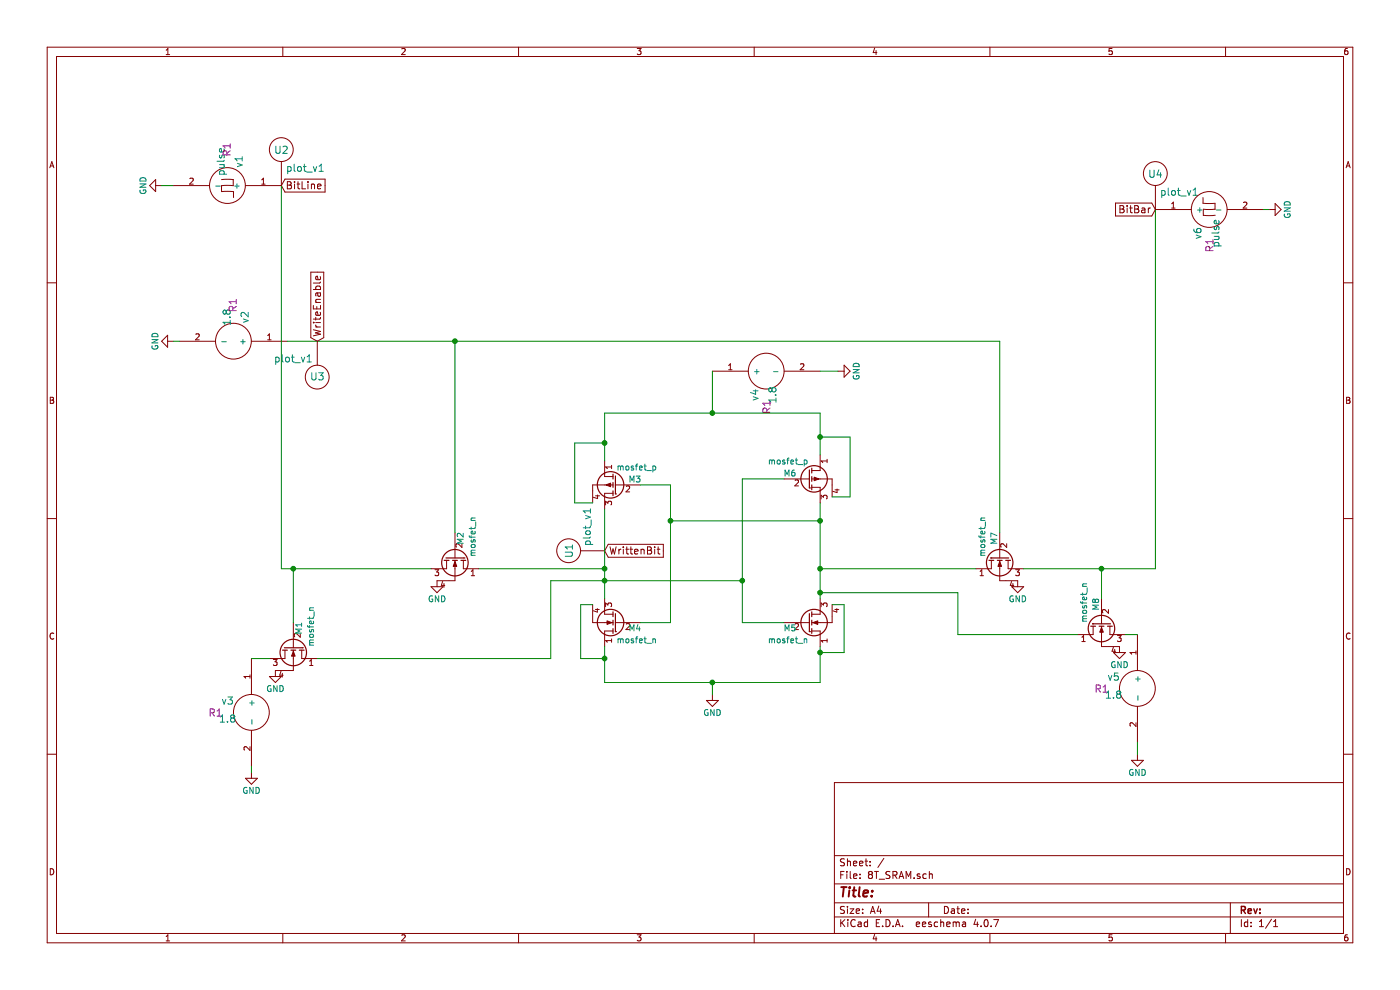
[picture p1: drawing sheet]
EESchema Schematic File Version 2
LIBS:adc-dac
LIBS:memory
LIBS:xilinx
LIBS:microcontrollers
LIBS:dsp
LIBS:microchip
LIBS:analog_switches
LIBS:motorola
LIBS:texas
LIBS:intel
LIBS:audio
LIBS:interface
LIBS:digital-audio
LIBS:philips
LIBS:display
LIBS:cypress
LIBS:siliconi
LIBS:opto
LIBS:atmel
LIBS:contrib
LIBS:power
LIBS:eSim_Plot
LIBS:transistors
LIBS:conn
LIBS:eSim_User
LIBS:regul
LIBS:74xx
LIBS:cmos4000
LIBS:eSim_Analog
LIBS:eSim_Devices
LIBS:eSim_Digital
LIBS:eSim_Hybrid
LIBS:eSim_Miscellaneous
LIBS:eSim_Power
LIBS:eSim_Sources
LIBS:eSim_Subckt
LIBS:eSim_Nghdl
LIBS:eSim_Ngveri
LIBS:8T_SRAM-cache
EELAYER 25 0
EELAYER END
$Descr A4 11693 8268
encoding utf-8
Sheet 1 1
Title ""
Date ""
Rev ""
Comp ""
Comment1 ""
Comment2 ""
Comment3 ""
Comment4 ""
$EndDescr
$Comp
L mosfet_n M5
U 1 1
P 6650 5400
F 0 "M5" H 6650 5250 50  0000 R CNN
F 1 "mosfet_n" H 6750 5350 50  0000 R CNN
F 2 "" H 6950 5100 29  0000 C CNN
F 3 "" H 6750 5200 60  0000 C CNN
	1    6650 5400
	1    0    0    1   
$EndComp
$Comp
L mosfet_p M3
U 1 1
P 5200 4050
F 0 "M3" H 5150 4100 50  0000 R CNN
F 1 "mosfet_p" H 5250 4200 50  0000 R CNN
F 2 "" H 5450 4150 29  0000 C CNN
F 3 "" H 5250 4050 60  0000 C CNN
	1    5200 4050
	-1   0    0    -1  
$EndComp
$Comp
L mosfet_n M7
U 1 1
P 8150 4550
F 0 "M7" H 8150 4400 50  0000 R CNN
F 1 "mosfet_n" H 8250 4500 50  0000 R CNN
F 2 "" H 8450 4250 29  0000 C CNN
F 3 "" H 8250 4350 60  0000 C CNN
	1    8150 4550
	0    -1   1    0   
$EndComp
$Comp
L mosfet_n M8
U 1 1
P 9000 5100
F 0 "M8" H 9000 4950 50  0000 R CNN
F 1 "mosfet_n" H 9100 5050 50  0000 R CNN
F 2 "" H 9300 4800 29  0000 C CNN
F 3 "" H 9100 4900 60  0000 C CNN
	1    9000 5100
	0    -1   1    0   
$EndComp
$Comp
L mosfet_n M4
U 1 1
P 5250 5400
F 0 "M4" H 5250 5250 50  0000 R CNN
F 1 "mosfet_n" H 5350 5350 50  0000 R CNN
F 2 "" H 5550 5100 29  0000 C CNN
F 3 "" H 5350 5200 60  0000 C CNN
	1    5250 5400
	-1   0    0    1   
$EndComp
$Comp
L mosfet_n M1
U 1 1
P 2650 5300
F 0 "M1" H 2650 5150 50  0000 R CNN
F 1 "mosfet_n" H 2750 5250 50  0000 R CNN
F 2 "" H 2950 5000 29  0000 C CNN
F 3 "" H 2750 5100 60  0000 C CNN
	1    2650 5300
	0    1    1    0   
$EndComp
$Comp
L mosfet_n M2
U 1 1
P 4000 4550
F 0 "M2" H 4000 4400 50  0000 R CNN
F 1 "mosfet_n" H 4100 4500 50  0000 R CNN
F 2 "" H 4300 4250 29  0000 C CNN
F 3 "" H 4100 4350 60  0000 C CNN
	1    4000 4550
	0    1    1    0   
$EndComp
$Comp
L mosfet_p M6
U 1 1
P 6700 4000
F 0 "M6" H 6650 4050 50  0000 R CNN
F 1 "mosfet_p" H 6750 4150 50  0000 R CNN
F 2 "" H 6950 4100 29  0000 C CNN
F 3 "" H 6750 4000 60  0000 C CNN
	1    6700 4000
	1    0    0    -1  
$EndComp
$Comp
L DC v5
U 1 1
P 9500 5750
F 0 "v5" H 9300 5850 60  0000 C CNN
F 1 "1.8" H 9300 5700 60  0000 C CNN
F 2 "R1" H 9200 5750 60  0000 C CNN
F 3 "" H 9500 5750 60  0000 C CNN
	1    9500 5750
	1    0    0    -1  
$EndComp
$Comp
L GND #PWR01
U 1 1
P 9500 6300
F 0 "#PWR01" H 9500 6050 50  0001 C CNN
F 1 "GND" H 9500 6150 50  0000 C CNN
F 2 "" H 9500 6300 50  0001 C CNN
F 3 "" H 9500 6300 50  0001 C CNN
	1    9500 6300
	1    0    0    -1  
$EndComp
$Comp
L GND #PWR02
U 1 1
P 5950 5800
F 0 "#PWR02" H 5950 5550 50  0001 C CNN
F 1 "GND" H 5950 5650 50  0000 C CNN
F 2 "" H 5950 5800 50  0001 C CNN
F 3 "" H 5950 5800 50  0001 C CNN
	1    5950 5800
	1    0    0    -1  
$EndComp
$Comp
L GND #PWR03
U 1 1
P 1350 1550
F 0 "#PWR03" H 1350 1300 50  0001 C CNN
F 1 "GND" H 1350 1400 50  0000 C CNN
F 2 "" H 1350 1550 50  0001 C CNN
F 3 "" H 1350 1550 50  0001 C CNN
	1    1350 1550
	0    1    1    0   
$EndComp
$Comp
L DC v2
U 1 1
P 1950 2850
F 0 "v2" H 1750 2950 60  0000 C CNN
F 1 "1.8" H 1750 2800 60  0000 C CNN
F 2 "R1" H 1650 2850 60  0000 C CNN
F 3 "" H 1950 2850 60  0000 C CNN
	1    1950 2850
	0    1    1    0   
$EndComp
$Comp
L GND #PWR04
U 1 1
P 1450 2850
F 0 "#PWR04" H 1450 2600 50  0001 C CNN
F 1 "GND" H 1450 2700 50  0000 C CNN
F 2 "" H 1450 2850 50  0001 C CNN
F 3 "" H 1450 2850 50  0001 C CNN
	1    1450 2850
	0    1    1    0   
$EndComp
$Comp
L GND #PWR05
U 1 1
P 10600 1750
F 0 "#PWR05" H 10600 1500 50  0001 C CNN
F 1 "GND" H 10600 1600 50  0000 C CNN
F 2 "" H 10600 1750 50  0001 C CNN
F 3 "" H 10600 1750 50  0001 C CNN
	1    10600 1750
	0    -1   -1   0   
$EndComp
$Comp
L DC v4
U 1 1
P 6400 3100
F 0 "v4" H 6200 3200 60  0000 C CNN
F 1 "1.8" H 6200 3050 60  0000 C CNN
F 2 "R1" H 6100 3100 60  0000 C CNN
F 3 "" H 6400 3100 60  0000 C CNN
	1    6400 3100
	0    -1   -1   0   
$EndComp
$Comp
L GND #PWR06
U 1 1
P 7000 3100
F 0 "#PWR06" H 7000 2850 50  0001 C CNN
F 1 "GND" H 7000 2950 50  0000 C CNN
F 2 "" H 7000 3100 50  0001 C CNN
F 3 "" H 7000 3100 50  0001 C CNN
	1    7000 3100
	0    -1   -1   0   
$EndComp
$Comp
L DC v3
U 1 1
P 2100 5950
F 0 "v3" H 1900 6050 60  0000 C CNN
F 1 "1.8" H 1900 5900 60  0000 C CNN
F 2 "R1" H 1800 5950 60  0000 C CNN
F 3 "" H 2100 5950 60  0000 C CNN
	1    2100 5950
	1    0    0    -1  
$EndComp
$Comp
L GND #PWR07
U 1 1
P 2100 6450
F 0 "#PWR07" H 2100 6200 50  0001 C CNN
F 1 "GND" H 2100 6300 50  0000 C CNN
F 2 "" H 2100 6450 50  0001 C CNN
F 3 "" H 2100 6450 50  0001 C CNN
	1    2100 6450
	1    0    0    -1  
$EndComp
Text GLabel 2350 1550 2    60   Input ~ 0
BitLine
Text GLabel 2650 2850 1    60   Input ~ 0
WriteEnable
Text GLabel 9650 1750 0    60   Input ~ 0
BitBar
$Comp
L plot_v1 U1
U 1 1
P 5250 4600
F 0 "U1" H 5250 5100 60  0000 C CNN
F 1 "plot_v1" H 5450 4950 60  0000 C CNN
F 2 "" H 5250 4600 60  0000 C CNN
F 3 "" H 5250 4600 60  0000 C CNN
	1    5250 4600
	0    -1   -1   0   
$EndComp
Text GLabel 5050 4600 2    60   Input ~ 0
WrittenBit
Wire Wire Line
	5050 4250 5050 5000
Wire Wire Line
	5050 5400 5050 5700
Wire Wire Line
	5050 5700 6850 5700
Wire Wire Line
	6850 5700 6850 5400
Wire Wire Line
	6850 5000 6850 4200
Wire Wire Line
	6850 3800 6850 3450
Wire Wire Line
	6850 3450 5050 3450
Wire Wire Line
	5050 3450 5050 3850
Wire Wire Line
	6950 5050 7050 5050
Wire Wire Line
	5350 4050 5600 4050
Wire Wire Line
	5600 4050 5600 5200
Wire Wire Line
	5600 5200 5350 5200
Wire Wire Line
	6550 4000 6200 4000
Wire Wire Line
	6200 4000 6200 5200
Wire Wire Line
	6200 5200 6550 5200
Wire Wire Line
	4000 4750 5050 4750
Connection ~ 5050 4750
Wire Wire Line
	8150 4750 6850 4750
Connection ~ 6850 4750
Wire Wire Line
	5600 4350 6850 4350
Connection ~ 6850 4350
Connection ~ 5600 4350
Wire Wire Line
	2650 5500 4600 5500
Wire Wire Line
	4600 5500 4600 4850
Wire Wire Line
	4600 4850 6200 4850
Connection ~ 6200 4850
Connection ~ 5050 4850
Wire Wire Line
	8000 5300 9000 5300
Wire Wire Line
	8000 4950 8000 5300
Wire Wire Line
	8000 4950 6850 4950
Connection ~ 6850 4950
Wire Wire Line
	5950 5800 5950 5700
Connection ~ 5950 5700
Wire Wire Line
	5950 3100 5950 3450
Connection ~ 5950 3450
Wire Wire Line
	2400 2850 8350 2850
Wire Wire Line
	3800 2850 3800 4450
Wire Wire Line
	8350 2850 8350 4450
Connection ~ 3800 2850
Wire Wire Line
	3600 4750 2350 4750
Wire Wire Line
	2350 4750 2350 1550
Wire Wire Line
	2450 5200 2450 4750
Connection ~ 2450 4750
Wire Wire Line
	9650 1750 9650 4750
Wire Wire Line
	9650 4750 8550 4750
Wire Wire Line
	9200 5000 9200 4750
Connection ~ 9200 4750
Wire Wire Line
	2250 5500 2100 5500
Wire Wire Line
	9400 5300 9500 5300
Wire Wire Line
	1450 1550 1350 1550
Wire Wire Line
	1450 2850 1500 2850
Wire Wire Line
	6850 3100 7000 3100
Wire Wire Line
	9500 6200 9500 6300
Wire Wire Line
	10550 1750 10600 1750
Wire Wire Line
	2100 6450 2100 6400
Wire Wire Line
	4950 5050 4850 5050
Wire Wire Line
	4850 5050 4850 5500
Wire Wire Line
	4850 5500 5050 5500
Connection ~ 5050 5500
Wire Wire Line
	7050 5050 7050 5450
Wire Wire Line
	7050 5450 6850 5450
Connection ~ 6850 5450
Wire Wire Line
	6950 4150 7100 4150
Wire Wire Line
	7100 4150 7100 3650
Wire Wire Line
	7100 3650 6850 3650
Connection ~ 6850 3650
Wire Wire Line
	4950 4200 4800 4200
Wire Wire Line
	4800 4200 4800 3700
Wire Wire Line
	4800 3700 5050 3700
Connection ~ 5050 3700
$Comp
L GND #PWR08
U 1 1
P 2300 5600
F 0 "#PWR08" H 2300 5350 50  0001 C CNN
F 1 "GND" H 2300 5450 50  0000 C CNN
F 2 "" H 2300 5600 50  0001 C CNN
F 3 "" H 2300 5600 50  0001 C CNN
	1    2300 5600
	1    0    0    -1  
$EndComp
$Comp
L GND #PWR09
U 1 1
P 3650 4850
F 0 "#PWR09" H 3650 4600 50  0001 C CNN
F 1 "GND" H 3650 4700 50  0000 C CNN
F 2 "" H 3650 4850 50  0001 C CNN
F 3 "" H 3650 4850 50  0001 C CNN
	1    3650 4850
	1    0    0    -1  
$EndComp
$Comp
L GND #PWR010
U 1 1
P 8500 4850
F 0 "#PWR010" H 8500 4600 50  0001 C CNN
F 1 "GND" H 8500 4700 50  0000 C CNN
F 2 "" H 8500 4850 50  0001 C CNN
F 3 "" H 8500 4850 50  0001 C CNN
	1    8500 4850
	1    0    0    -1  
$EndComp
$Comp
L GND #PWR011
U 1 1
P 9350 5400
F 0 "#PWR011" H 9350 5150 50  0001 C CNN
F 1 "GND" H 9350 5250 50  0000 C CNN
F 2 "" H 9350 5400 50  0001 C CNN
F 3 "" H 9350 5400 50  0001 C CNN
	1    9350 5400
	1    0    0    -1  
$EndComp
$Comp
L plot_v1 U3
U 1 1
P 2650 2650
F 0 "U3" H 2650 3150 60  0000 C CNN
F 1 "plot_v1" H 2850 3000 60  0000 C CNN
F 2 "" H 2650 2650 60  0000 C CNN
F 3 "" H 2650 2650 60  0000 C CNN
	1    2650 2650
	-1   0    0    1   
$EndComp
$Comp
L plot_v1 U2
U 1 1
P 2350 1750
F 0 "U2" H 2350 2250 60  0000 C CNN
F 1 "plot_v1" H 2550 2100 60  0000 C CNN
F 2 "" H 2350 1750 60  0000 C CNN
F 3 "" H 2350 1750 60  0000 C CNN
	1    2350 1750
	1    0    0    -1  
$EndComp
$Comp
L plot_v1 U4
U 1 1
P 9650 1950
F 0 "U4" H 9650 2450 60  0000 C CNN
F 1 "plot_v1" H 9850 2300 60  0000 C CNN
F 2 "" H 9650 1950 60  0000 C CNN
F 3 "" H 9650 1950 60  0000 C CNN
	1    9650 1950
	1    0    0    -1  
$EndComp
$Comp
L pulse v1
U 1 1
P 1900 1550
F 0 "v1" H 1700 1650 60  0000 C CNN
F 1 "pulse" H 1700 1500 60  0000 C CNN
F 2 "R1" H 1600 1550 60  0000 C CNN
F 3 "" H 1900 1550 60  0000 C CNN
	1    1900 1550
	0    1    1    0   
$EndComp
$Comp
L pulse v6
U 1 1
P 10100 1750
F 0 "v6" H 9900 1850 60  0000 C CNN
F 1 "pulse" H 9900 1700 60  0000 C CNN
F 2 "R1" H 9800 1750 60  0000 C CNN
F 3 "" H 10100 1750 60  0000 C CNN
	1    10100 1750
	0    -1   -1   0   
$EndComp
$EndSCHEMATC
